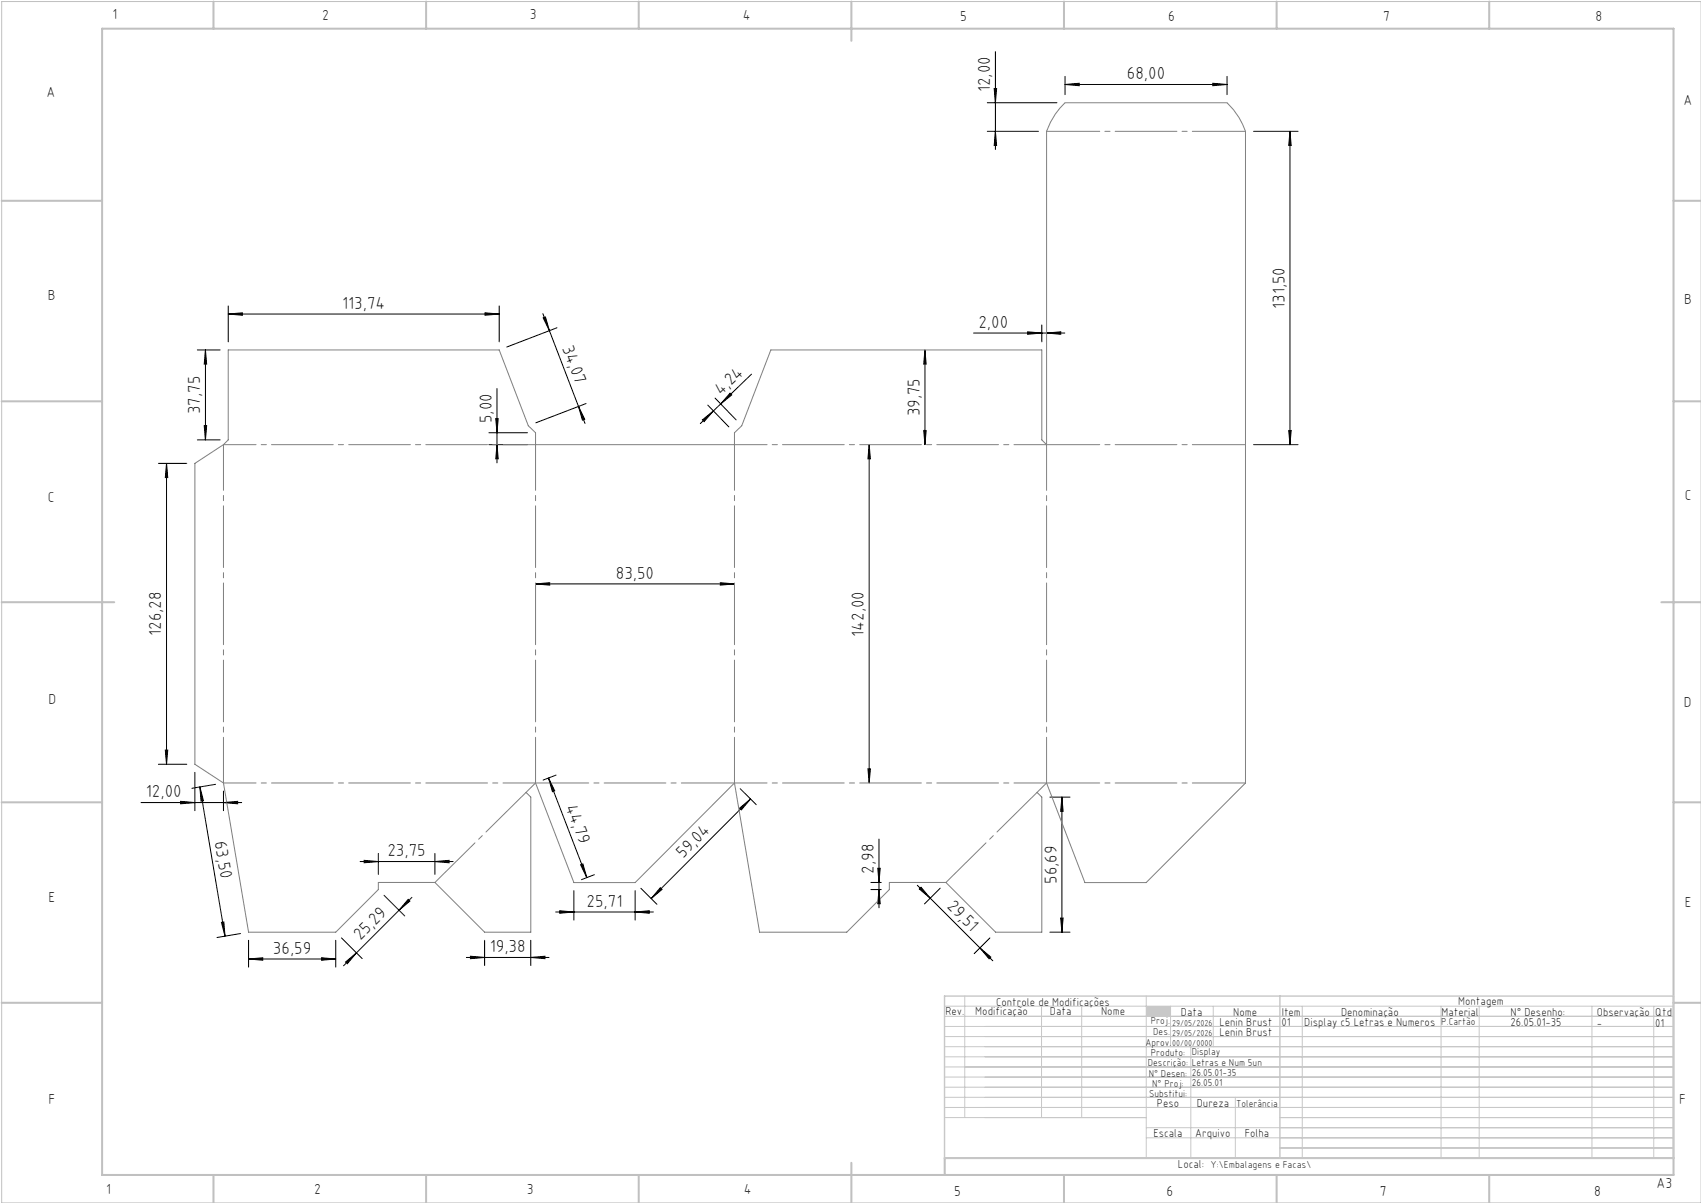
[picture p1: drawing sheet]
<svg xmlns="http://www.w3.org/2000/svg" width="420mm" height="297mm" viewBox="0 0 420 297" stroke-linecap="round" stroke-linejoin="round" font-family="sans-serif">
<path d="M.4 .4h419.6v296.6h-419.6z" fill="none" stroke="#c0c0c0" stroke-width=".25"/>
<g fill="none" stroke="#c0c0c0" stroke-width=".5">
<path d="M25.2 7.1h388v283h-388zM52.7 .4v6.7M105.2 .4v6.7M157.7 .4v6.7M210.2 .4v9.7M262.7 .4v6.7M315.2 .4v6.7M367.7 .4v6.7M.4 49.6h24.8M413.2 49.6h6.8M.4 99.1h24.8M413.2 99.1h6.8"/>
<path d="M.4 148.7h27.8M410.2 148.7h9.8M.4 198.1h24.8M413.2 198.1h6.8M.4 247.6h24.8M413.2 247.6h6.8M52.7 290.1v6.9M105.2 290.1v6.9M157.7 290.1v6.9M210.2 287.1v9.9M262.7 290.1v6.9M315.2 290.1v6.9"/>
<path d="M367.7 290.1v6.9M413.2 285.9h-179.9v4.2"/>
</g>
<g fill="none" stroke="#c3c8d2" stroke-width=".25">
<path d="M233.2 250.9h180M233.2 248.4h180M233.2 253.4h180M233.2 255.9h180M233.2 258.4h180M238.2 245.9v30M257.2 248.4v27.5M267.1 248.4v27.5M283 245.9v40M289 248.4v10M294 258.4v27.5M299.6 248.4v10"/>
<path d="M321.5 248.4v37.5M355.8 248.4v37.5M365.2 248.4v37.5M393.1 248.4v37.5M408.3 248.4v37.5M233.2 260.9h180M233.2 263.4h180M233.2 265.9h180M233.2 268.4h180M233.2 270.9h180M233.2 273.4h180M233.2 275.9h49.8"/>
<path d="M283 278.4h130.2M305 270.9v15M316 275.9h97.2M283 280.9h130.2M316 283.4h97.2"/>
</g>
<path d="M233.2 245.9h180v40h-180zM316 245.9v40" fill="none" stroke="#c3c8d2" stroke-width=".35"/>
<path d="M283 248.4h6v2.5h-6z" fill-rule="evenodd" fill="#c3c8d2"/>
<g fill="none" stroke="#000" stroke-width=".25">
<path d="M245.8 12.7v24.2M263 18.9v4.5M303 18.9v4.5M243.8 25.4h17.2M243.8 32.4h12.6M245.5 21.9h.6l-.3 3.5zM245.8 32.4l.3 3.5h-.6zM263 20.9l3.5-.3v.6zM263 20.9h40M299.5 20.6l3.5 .3-3.5 .3zM309.5 32.4h11M318.5 32.4l.3 3.5h-.6z"/>
<path d="M318.5 32.4v77.4M56.4 77.5l3.5-.3v.6zM56.4 75.5v8.9M56.4 77.5h66.9M119.8 77.2l3.5 .3-3.5 .3zM123.3 75.5v8.9M134 77.4l10.4 27.1M134.1 78.5l.6-.2 1 3.3zM48.7 86.4h5.7M50.7 86.4v22.2M50.7 86.4l.3 3.5h-.6zM122.7 95.9v18.4"/>
<path d="M137.5 80.9l-12.4 4.8M144.7 99.6l-12.4 4.8M176.6 98.3l5.2 5.4M180.3 97.1l.4 .4-2.8 2.2zM185.6 92.4l-12.7 12.2M228.4 86.4l.3 3.5h-.6zM228.4 86.4v23.4M240.4 82.2h22.5M253.7 81.9l3.5 .3-3.5 .3zM257.2 80.2v4.2M258.4 82.2l3.5-.3v.6zM39.1 114.4h7"/>
<path d="M41.1 114.4l.3 3.5h-.6zM41.1 114.4v74.3M48.7 108.6h5.7M50.4 105.1h.6l-.3 3.5zM120.7 109.8h9.5M120.7 106.8h9.5M122.4 103.3h.6l-.3 3.5zM122.7 109.8l.3 3.5h-.6zM142.8 100.3l1.6 3.2-.6 .2zM173.4 103.7l2.8-2.2-2.4 2.6zM174.8 100l5.2 5.4M214.6 109.8l.3 3.5h-.6z"/>
<path d="M214.6 109.8v83.5M228.1 106.3h.6l-.3 3.5zM309.5 109.8h11M318.2 106.3h.6l-.3 3.5zM132.2 144.2l3.5-.3v.6zM132.2 144.2h49.2M177.9 143.9l3.5 .3-3.5 .3zM34.8 198.1h24.9M39.1 188.7h7M40.8 185.2h.6l-.3 3.5zM44.6 197.8l3.5 .3-3.5 .3zM48.1 190.7v9.4"/>
<path d="M49.4 194.3l.8 3.4-.6 .1zM49.4 194.3l6.2 36.8M53.2 193.6l-5.8 1M55.2 198.1l3.5-.3v.6zM55.2 195.3v4.8M135.4 192.1l1.6 3.1-.6 .3zM135.4 192.1l9.5 24.6M137.3 191.4l-3.2 1.2M182.6 199.5l2.7-2.2-2.2 2.6zM182.8 194.7l3.9 4M185.3 197.3l-24.5 24.5M214.3 189.8h.6l-.3 3.5z"/>
<path d="M259.2 196.8h5M262.2 196.8l.3 3.5h-.6zM262.2 196.8v33.3M88.9 212.7h23M89.9 212.4l3.5 .3-3.5 .3zM93.4 210.7v5.2M107.4 212.7l3.5-.3v.6zM107.4 210.7v5.2M141.7 219.9v7.3M143.4 213.5l.5-.2 1 3.4zM146.8 215.9l-3.2 1.3M156.8 219.9v7.3"/>
<path d="M158.2 219.3l4 4M163 219.2l.5 .4-2.7 2.2zM215 217.9h2.6M215 219.6h2.6M216.7 214.4h.6l-.3 3.5zM217 219.6l.3 3.5h-.6zM217 207.2v16.9M226.5 218.6l3.2 3.1M227 219.5l.4-.4 2.3 2.6zM232.1 219.3l-3.8 3.9M54.7 227.7l.6-.1 .3 3.5zM59.4 230.5l-5.8 1"/>
<path d="M61.4 236.8l3.5-.3v.6zM61.4 232.1v6.7M61.4 236.8h21.5M79.4 236.5l3.5 .3-3.5 .3zM82.9 232.1v6.7M84.3 231.6l5.1 5.1M85.3 237.5l2.7-2.3-2.3 2.7zM94.8 221l5.1 5.1M100.8 222l.4 .5-2.7 2.2zM101.7 221.5l-16.9 16.9M115.2 236.4h20.4M116.2 236.1l3.5 .3-3.5 .3z"/>
<path d="M119.7 232.1v6.3M131.1 236.4l3.5-.3v.6zM131.1 232.1v6.3M137.2 225.2h24.1M138.2 224.9l3.5 .3-3.5 .3zM156.8 225.2l3.5-.3v.6zM229.7 221.7l15.4 15.5M242 234l2.6 2.3-.4 .4zM244.4 231.6l-3.9 3.8M259.2 230.1h5M261.9 226.6h.6l-.3 3.5z"/>
</g>
<path d="M56.4 86.4h66.9l7.1 18.7 1.8 1.7v3h49.2v-3l1.7-1.7 7.2-18.7h66.9v22.2l1.2 1.2v-77.4a17.7 17.7 0 0 1 4.6-7h40a17.8 17.8 0 0 1 4.5 7v160.9l-24.5 24.6h-15.1l-9.5-24.6-2.3 2.3 1.1 1.2v33.3h-11.4l-12.2-12.2h-14v1.7l-10.5 10.5h-21.5l-6.2-36.8-24.6 24.6h-15.1l-9.5-24.6-2.3 2.3 1.2 1.2v33.3h-11.4l-12.3-12.2h-14v1.7l-10.5 10.5h-21.5l-6.2-36.8-7.1-4.6v-74.3l7.1-4.6 1.2-1.2z" fill="none" stroke="#808080" stroke-width=".25"/>
<path d="M132.2 109.8v83.5M181.4 109.8v83.5M258.4 109.8v83.5M55.2 193.3v-83.5" fill="none" stroke="#808080" stroke-width=".25" stroke-dasharray="15.2 1.3 1.3 1.3" stroke-dashoffset="4"/>
<path d="M55.2 109.8h77M181.4 109.8h77M55.2 193.3h77M181.4 193.3h77" fill="none" stroke="#808080" stroke-width=".25" stroke-dasharray="15.2 1.3 1.3 1.3" stroke-dashoffset="7.2"/>
<path d="M307.5 32.4h-49.1M258.4 109.8h49.1M181.4 193.3h-49.2M307.5 193.3h-49.1" fill="none" stroke="#808080" stroke-width=".25" stroke-dasharray="15.2 1.3 1.3 1.3" stroke-dashoffset="2.1"/>
<path d="M107.4 217.9l22.5-22.3M233.6 217.9l22.5-22.3" fill="none" stroke="#808080" stroke-width=".25" stroke-dasharray="15.2 1.3 1.3 1.3" stroke-dashoffset="1.3"/>
<g fill="#000">
<path d="M56.4 77.5l3.5-.3v.6zM119.8 77.2l3.5 .3-3.5 .3zM89.9 212.4l3.5 .3-3.5 .3zM107.4 212.7l3.5-.3v.6zM138.2 224.9l3.5 .3-3.5 .3zM156.8 225.2l3.5-.3v.6zM132.2 144.2l3.5-.3v.6zM177.9 143.9l3.5 .3-3.5 .3zM253.7 81.9l3.5 .3-3.5 .3zM258.4 82.2l3.5-.3v.6zM263 20.9l3.5-.3v.6zM299.5 20.6l3.5 .3-3.5 .3z"/>
<path d="M134.1 78.5l.6-.2 1 3.3zM142.8 100.3l1.6 3.2-.6 .2z"/>
<path d="M41.1 114.4l.3 3.5h-.6zM40.8 185.2h.6l-.3 3.5zM216.7 214.4h.6l-.3 3.5zM217 219.6l.3 3.5h-.6zM262.2 196.8l.3 3.5h-.6zM261.9 226.6h.6l-.3 3.5zM245.5 21.9h.6l-.3 3.5zM245.8 32.4l.3 3.5h-.6zM318.5 32.4l.3 3.5h-.6zM318.2 106.3h.6l-.3 3.5zM214.6 109.8l.3 3.5h-.6zM214.3 189.8h.6l-.3 3.5zM228.4 86.4l.3 3.5h-.6zM228.1 106.3h.6l-.3 3.5z"/>
<path d="M50.4 105.1h.6l-.3 3.5zM50.7 86.4l.3 3.5h-.6zM122.7 109.8l.3 3.5h-.6zM122.4 103.3h.6l-.3 3.5z"/>
<path d="M173.4 103.7l2.8-2.2-2.4 2.6zM180.3 97.1l.4 .4-2.8 2.2z"/>
<path d="M55.2 198.1l3.5-.3v.6zM44.6 197.8l3.5 .3-3.5 .3zM79.4 236.5l3.5 .3-3.5 .3zM61.4 236.8l3.5-.3v.6zM131.1 236.4l3.5-.3v.6zM116.2 236.1l3.5 .3-3.5 .3z"/>
<path d="M135.4 192.1l1.6 3.1-.6 .3zM143.4 213.5l.5-.2 1 3.4z"/>
<path d="M54.7 227.7l.6-.1 .3 3.5zM49.4 194.3l.8 3.4-.6 .1z"/>
<path d="M85.3 237.5l2.7-2.3-2.3 2.7zM100.8 222l.4 .5-2.7 2.2z"/>
<path d="M163 219.2l.5 .4-2.7 2.2zM182.6 199.5l2.7-2.2-2.2 2.6z"/>
<path d="M227 219.5l.4-.4 2.3 2.6zM242 234l2.6 2.3-.4 .4z"/>
</g>
<g font-size="4.3">
<text x="244.5" y="22.8" transform="rotate(-90 244.5 22.8)">12,00</text>
<text x="278.2" y="19.6">68,00</text>
<text x="84.5" y="76.2">113,74</text>
<text x="317.2" y="76.3" transform="rotate(-90 317.2 76.3)">131,50</text>
<text x="241.6" y="80.9">2,00</text>
<text x="138.7" y="86" transform="rotate(69 138.7 86)">34,07</text>
<text x="178.1" y="97.8" transform="rotate(-44 178.1 97.8)">4,24</text>
<text x="49.4" y="102.2" transform="rotate(-90 49.4 102.2)">37,75</text>
<text x="121.4" y="104.5" transform="rotate(-90 121.4 104.5)">5,00</text>
<text x="227.1" y="102.8" transform="rotate(-90 227.1 102.8)">39,75</text>
<text x="152.1" y="142.9">83,50</text>
<text x="39.8" y="157" transform="rotate(-90 39.8 157)">126,28</text>
<text x="213.3" y="157.2" transform="rotate(-90 213.3 157.2)">142,00</text>
<text x="36" y="196.9">12,00</text>
<text x="139.6" y="199.2" transform="rotate(69 139.6 199.2)">44,79</text>
<text x="52.9" y="207.8" transform="rotate(80 52.9 207.8)">63,50</text>
<text x="95.7" y="211.4">23,75</text>
<text x="168.7" y="212.1" transform="rotate(-45 168.7 212.1)">59,04</text>
<text x="215.7" y="215.7" transform="rotate(-90 215.7 215.7)">2,98</text>
<text x="260.9" y="218.2" transform="rotate(-90 260.9 218.2)">56,69</text>
<text x="144.8" y="223.9">25,71</text>
<text x="233.6" y="223.8" transform="rotate(45 233.6 223.8)">29,51</text>
<text x="89" y="232.4" transform="rotate(-45 89 232.4)">25,29</text>
<text x="67.4" y="235.5">36,59</text>
<text x="120.9" y="235.1">19,38</text>
</g>
<g font-size="3.6">
<text x="27.8" y="4.8">1</text>
<text x="79.5" y="4.9">2</text>
<text x="130.8" y="4.8">3</text>
<text x="183.4" y="4.9">4</text>
<text x="237.1" y="5.1">5</text>
<text x="288.4" y="5.2">6</text>
<text x="341.5" y="5.1">7</text>
<text x="394" y="5.2">8</text>
<text x="11.5" y="24">A</text>
<text x="415.7" y="25.8">A</text>
<text x="11.8" y="74.1">B</text>
<text x="415.8" y="75.1">B</text>
<text x="11.8" y="124">C</text>
<text x="416" y="123.5">C</text>
<text x="12" y="173.7">D</text>
<text x="415.8" y="174.7">D</text>
<text x="12" y="222.6">E</text>
<text x="416" y="223.9">E</text>
<text x="12" y="272.6">F</text>
<text x="414.6" y="272.6">F</text>
<text x="409" y="293.3">A3</text>
<text x="26.2" y="294.8">1</text>
<text x="77.6" y="294.8">2</text>
<text x="130.1" y="294.8">3</text>
<text x="183.7" y="294.7">4</text>
<text x="235.6" y="295.2">5</text>
<text x="288" y="295.2">6</text>
<text x="340.7" y="295.2">7</text>
<text x="393.6" y="295.2">8</text>
</g>
<g font-size="2.9">
<text x="240.8" y="250.6">Modificação</text>
<text x="259.2" y="250.6">Data</text>
<text x="271.9" y="250.6">Nome</text>
<text x="290.9" y="288.4">Local:</text>
</g>
<g font-size="2.8">
<text x="233.4" y="250.6">Rev.</text>
<text x="246" y="248.4">Controle de Modificações</text>
<text x="291.6" y="250.8">Data</text>
<text x="304.5" y="250.8">Nome</text>
<text x="316.5" y="250.9">Item</text>
<text x="331.1" y="250.9">Denominação</text>
<text x="355.9" y="250.9">Material</text>
<text x="360.1" y="248.2">Montagem</text>
<text x="373" y="250.9">N° Desenho:</text>
<text x="394.3" y="250.9">Observação</text>
<text x="408.7" y="250.9">Qtd</text>
<text x="301.1" y="253.3">Lenin Brust</text>
<text x="301.1" y="255.8">Lenin Brust</text>
<text x="316.4" y="253.4">01</text>
<text x="322.1" y="253.3">Display c5 Letras e Numeros</text>
<text x="372.9" y="253.4">26.05.01-35</text>
<text x="394.3" y="253.4">-</text>
<text x="408.6" y="253.4">01</text>
<text x="285.6" y="273.3">Peso</text>
<text x="295.5" y="273.3">Dureza</text>
<text x="284.8" y="280.8">Escala</text>
<text x="295.1" y="280.8">Arquivo</text>
<text x="307.3" y="280.8">Folha</text>
</g>
<g font-size="2.5">
<text x="284.1" y="252.9">Proj.</text>
<text x="284.8" y="255.5">Des.</text>
<text x="355.9" y="253.1">P.Cartão</text>
<text x="282.8" y="258.3">Aprov.</text>
<text x="283.4" y="263.3">Descrição:</text>
<text x="284.2" y="260.7">Produto:</text>
<text x="294.2" y="263.2">Letras e Num 5un</text>
<text x="294.2" y="260.6">Display</text>
<text x="283.7" y="265.9">N° Desen:</text>
<text x="284.5" y="268.3">N° Proj:</text>
<text x="294.2" y="268.2">26.05.01</text>
<text x="294.2" y="265.7">26.05.01-35</text>
<text x="283.7" y="270.9">Substitui:</text>
<text x="305.2" y="273.3">Tolerância</text>
<text x="298.9" y="288.4">Y:\Embalagens e Facas\</text>
</g>
<g font-size="2.1">
<text x="289.4" y="253.3">29/05/2026</text>
<text x="289.4" y="255.8">29/05/2026</text>
<text x="289.4" y="258.3">00/00/0000</text>
</g>
</svg>
